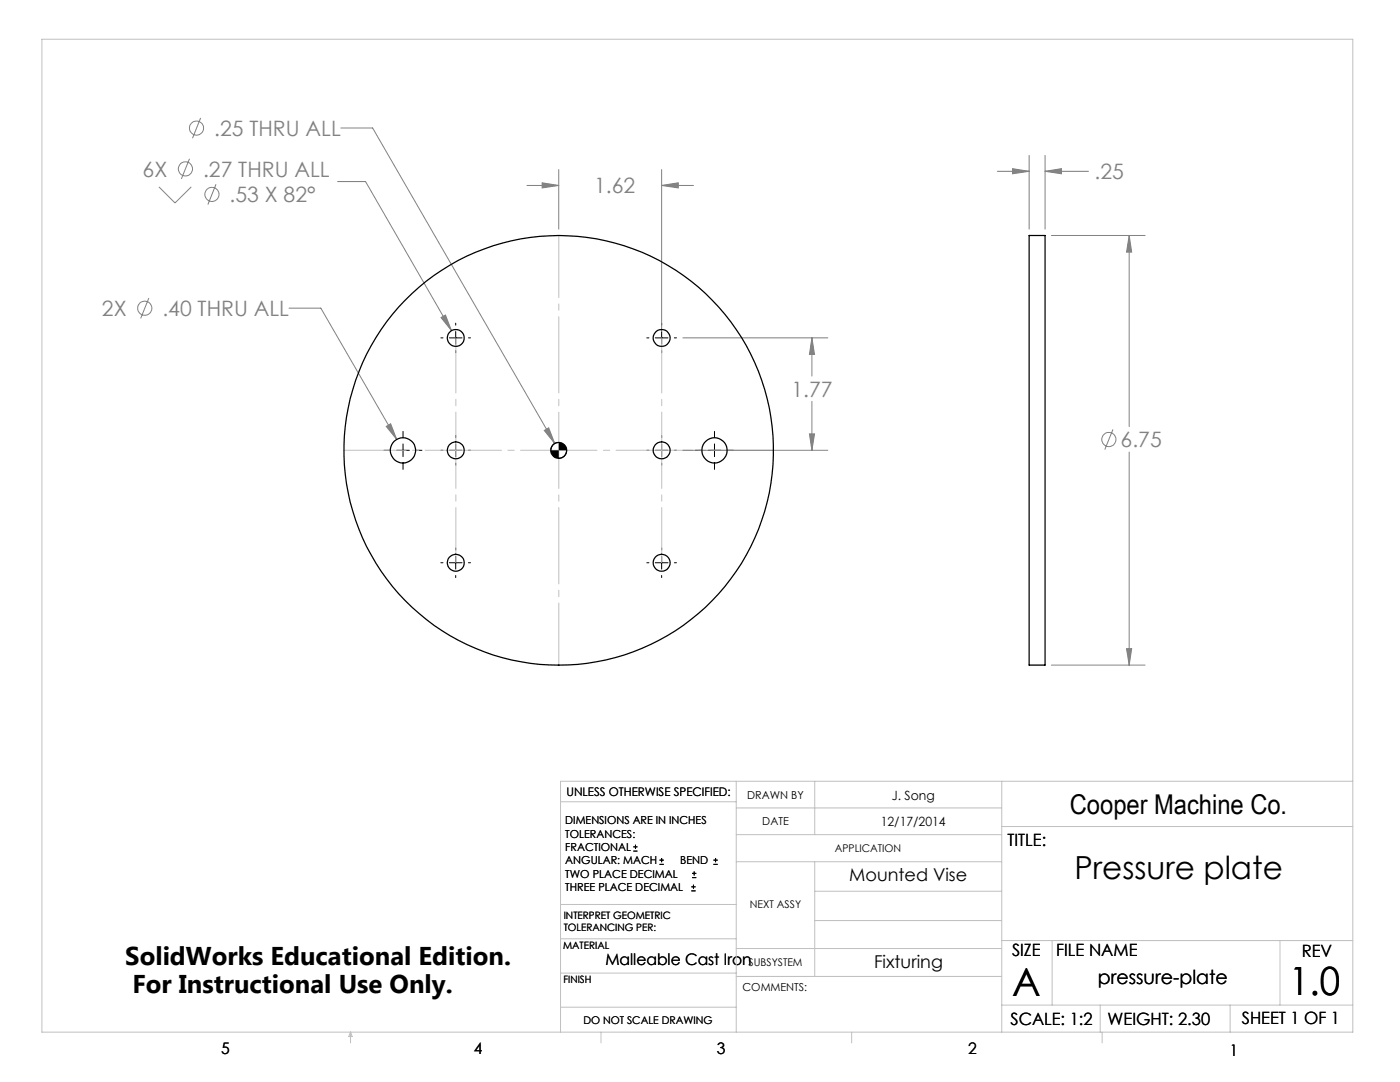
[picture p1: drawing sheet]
<svg xmlns="http://www.w3.org/2000/svg" width="279mm" height="216mm" viewBox="0 0 279 216" stroke-linecap="round" stroke-linejoin="round" font-family="sans-serif">
<g fill="none" stroke="#808080" stroke-width=".2">
<path d="M31.7 37.3l3.2 3.2 3.3-3.2M37.8 31.7l-1.6 4M40 23.5l-1.6 4.1M43.1 36.8l-1.6 4M67.4 36.2h5.6l17.1 29.8M68 25.5h6.4l36.3 63M105.2 37h6.3M108.2 36.5l3.3 .5-3.3 .5zM111.5 33.8v11.9M132 37l3.4-.5v1zM132 33.8v32.3M132 37h6.4"/>
<path d="M199 34.2h6.4M202.1 33.7l3.3 .5-3.3 .5zM205.4 31v14.7M208.6 34.2l3.2-.5v1zM208.6 31v14.7M208.6 34.2h8.6M29.7 59.5l-1.6 4M209.8 47h18.7M225.4 47l.4 3.3h-1zM225.4 47v38.1M57.7 61.5h6.3l15.2 26.2M88 63.4l.9-.5 1.2 3.1z"/>
<path d="M136.3 67.4h28.9M162 67.4l.6 3.3h-1.1zM162 67.4v7.6M77.1 85.1l.9-.5 1.2 3.1zM108.6 85.9l.9-.5 1.2 3.1zM136.3 89.9h28.9M161.5 86.6h1.1l-.6 3.3zM162 80.1v9.8M222.1 85.7l-1.6 4M225.4 90.2v42.5M209.8 132.7h18.7M224.8 129.4h1l-.4 3.3z"/>
<circle cx="37" cy="33.7" r="1.41"/>
<circle cx="39.2" cy="25.5" r="1.41"/>
<circle cx="42.3" cy="38.8" r="1.41"/>
<circle cx="28.9" cy="61.5" r="1.41"/>
<circle cx="221.3" cy="87.7" r="1.42"/>
</g>
<g fill="none" stroke="#000" stroke-width=".2">
<path d="M88 67.4h.4M89.7 67.4h2.5M90.9 64.5v.4M90.9 66.1v2.6M90.9 70v.4M93.5 67.4h.4M129.1 67.4h.4M130.8 67.4h2.5M132 64.5v.4M132 66.1v2.6M132 70v.4M134.6 67.4h.4"/>
<path d="M76.6 89.9h1.3M79.2 89.9h2.5M80.4 86.1v1.2M80.4 88.6v2.5M80.4 92.4v1.3M83 89.9h1.2M88 89.9h.4M89.7 89.9h2.5M90.9 86.9v.4M90.9 88.6v2.5M90.9 92.4v.4M93.5 89.9h.4"/>
<path d="M111.5 88.3a1.62 1.62 0 0 0-1.6 1.6M113.1 89.9a1.62 1.62 0 0 1-1.6 1.5M129.1 89.9h.4M130.8 89.9h2.5M132 86.9v.4M132 88.6v2.5M132 92.4v.4M134.6 89.9h.4M138.8 89.9h1.3M141.3 89.9h2.6M142.6 86.1v1.2M142.6 88.6v2.5"/>
<path d="M142.6 92.4v1.3M145.1 89.9h1.3M88 112.3h.4M89.7 112.3h2.5M90.9 109.3v.4M90.9 111v2.6M90.9 114.8v.5M93.5 112.3h.4M129.1 112.3h.4M130.8 112.3h2.5M132 109.3v.4M132 111v2.6"/>
<path d="M132 114.8v.5M134.6 112.3h.4M126.4 169.8h.8M126.4 169h.8M126.8 168.6v.8M131.6 172.5h.9M131.6 171.6h.9M132 171.2v.8M138 177.8h.8M138 177h.8M138.1 175.1h.9M138.1 174.3h.9"/>
<path d="M138.4 176.5v.8M138.5 173.9v.8M142.4 172.5h.8M142.4 171.6h.8M142.8 171.2v.8"/>
</g>
<path d="M111.5 47v85.7M68.7 89.8h85.7" fill="none" stroke="#c0c0c0" stroke-width=".2" stroke-dasharray="15.2 1.3 1.3 1.3" stroke-dashoffset="2.9"/>
<path d="M91 67.4v44.9M132.1 67.4v44.9" fill="none" stroke="#c0c0c0" stroke-width=".2" stroke-dasharray="15.2 1.3 1.3 1.3" stroke-dashoffset="4.2"/>
<g fill="none" stroke="#c0c0c0" stroke-width=".2">
<path d="M8.4 7.8h261.6v198.2h-261.6zM111.9 160h35M146.9 155.9v50.1M162.6 155.9v10.6M199.9 155.9v50.1M270 155.9h-158.1v50.1M146.9 166.5h53M146.9 161.2h53M146.9 171.9h53M162.6 171.9v22.9M162.6 177.8h37.3M199.9 164.9h70.1"/>
<path d="M111.9 194.2h35M111.9 187.3h35M111.9 180.5h35M146.9 189.3h53M146.9 194.8h53M162.6 183.7h37.3M199.9 187.7h70.1M210 187.7v12.9M255.4 187.7v12.9M70 206v2.1M70 206l.3 .8h-.7zM111.9 201h35"/>
<path d="M119.9 206v2.1M170 206v2.1M199.9 200.6h70.1M219.6 200.6v5.4M220 206v2.1M245.5 200.6v5.4"/>
</g>
<path d="M109.9 89.9a1.56 1.56 0 0 0 1.6 1.5v-1.5zM111.5 88.3v1.6h1.6a1.69 1.69 0 0 0-1.6-1.6z" fill="#000"/>
<g fill="#808080">
<path d="M108.2 36.5l3.3 .5-3.3 .5zM132 37l3.4-.5v1z"/>
<path d="M88 63.4l2.1 2.6-1.2-3.1zM77.1 85.1l2.1 2.6-1.2-3.1zM108.6 85.9l2.1 2.6-1.2-3.1zM161.5 86.6h1.1l-.6 3.3zM162 67.4l.6 3.3h-1.1zM208.6 34.2l3.2-.5v1zM202.1 33.7l3.3 .5-3.3 .5zM224.8 129.4h1l-.4 3.3zM225.4 47l.4 3.3h-1z"/>
</g>
<g fill="none" stroke="#000" stroke-width=".25">
<path d="M205.4 47h3.2v85.7h-3.2z"/>
<circle cx="91" cy="67.4" r="1.68"/>
<circle cx="132.1" cy="67.4" r="1.67"/>
<circle cx="80.4" cy="89.9" r="2.53"/>
<circle cx="91" cy="89.9" r="1.7"/>
<circle cx="111.5" cy="89.9" r="42.9"/>
<circle cx="111.5" cy="89.9" r="1.58"/>
<circle cx="132" cy="89.8" r="1.69"/>
<circle cx="142.6" cy="89.9" r="2.53"/>
<circle cx="91" cy="112.3" r="1.7"/>
<circle cx="132" cy="112.3" r="1.69"/>
</g>
<g font-size="7.8">
<text x="202" y="198.7">A</text>
<text x="257.3" y="198.6">1.0</text>
</g>
<text font-size="6.3" x="214.4" y="175.5">Pressure plate</text>
<text font-size="5.4" x="213.5" y="162.4">Cooper Machine Co.</text>
<g font-size="5.1">
<text x="25" y="192.5">SolidWorks Educational Edition.</text>
<text x="26.4" y="198.1">For Instructional Use Only.</text>
</g>
<g font-size="4.2" fill="#808080">
<text x="42.7" y="27.1">.25 THRU ALL</text>
<text x="28.5" y="35.2">6X</text>
<text x="40.5" y="35.2">.27 THRU ALL</text>
<text x="218.4" y="35.8">.25</text>
<text x="45.8" y="40.3">.53 X 82°</text>
<text x="118.6" y="38.6">1.62</text>
<text x="20.3" y="63">2X</text>
<text x="32.4" y="63">.40 THRU ALL</text>
<text x="158" y="79.1">1.77</text>
<text x="223.6" y="89.2">6.75</text>
</g>
<text font-size="3.9" x="219.1" y="196.3">pressure-plate</text>
<g font-size="3.5">
<text x="169.5" y="175.8">Mounted Vise</text>
<text x="174.4" y="193.2">Fixturing</text>
</g>
<g font-size="3.4">
<text x="201.1" y="168.8">TITLE:</text>
<text x="202" y="190.8">SIZE</text>
<text x="210.8" y="190.9">FILE NAME</text>
<text x="259.8" y="191">REV</text>
<text x="201.7" y="204.5">SCALE: 1:2</text>
<text x="221" y="204.5">WEIGHT: 2.30</text>
<text x="247.8" y="204.4">SHEET 1 OF 1</text>
</g>
<g font-size="3.2">
<text x="120.8" y="192.5">Malleable Cast Iron</text>
<text x="44.2" y="210.4">5</text>
<text x="94.6" y="210.3">4</text>
<text x="143.1" y="210.4">3</text>
<text x="193.2" y="210.3">2</text>
<text x="245.4" y="210.6">1</text>
</g>
<g font-size="2.5">
<text x="178" y="159.7">J. Song</text>
<text x="175.8" y="164.8">12/17/2014</text>
</g>
<text font-size="2.4" x="113.1" y="158.9">UNLESS OTHERWISE SPECIFIED:</text>
<g font-size="2.2">
<text x="149.1" y="159.4">DRAWN BY</text>
<text x="112.8" y="164.5">DIMENSIONS ARE IN INCHES</text>
<text x="112.8" y="167.1">TOLERANCES:</text>
<text x="152.1" y="164.7">DATE</text>
<text x="112.8" y="169.8">FRACTIONAL</text>
<text x="112.8" y="172.5">ANGULAR: MACH</text>
<text x="135.8" y="172.5">BEND</text>
<text x="112.8" y="175.1">TWO PLACE DECIMAL</text>
<text x="112.8" y="177.8">THREE PLACE DECIMAL</text>
<text x="148.2" y="197.8">COMMENTS:</text>
</g>
<g font-size="2.1">
<text x="166.6" y="170">APPLICATION</text>
<text x="149.7" y="181.2">NEXT ASSY</text>
<text x="149.4" y="192.7">SUBSYSTEM</text>
<text x="116.4" y="204.3">DO NOT SCALE DRAWING</text>
</g>
<g font-size="2">
<text x="112.5" y="183.3">INTERPRET GEOMETRIC</text>
<text x="112.5" y="185.9">TOLERANCING PER:</text>
<text x="112.4" y="189.4">MATERIAL</text>
<text x="112.4" y="196.2">FINISH</text>
</g>
</svg>
